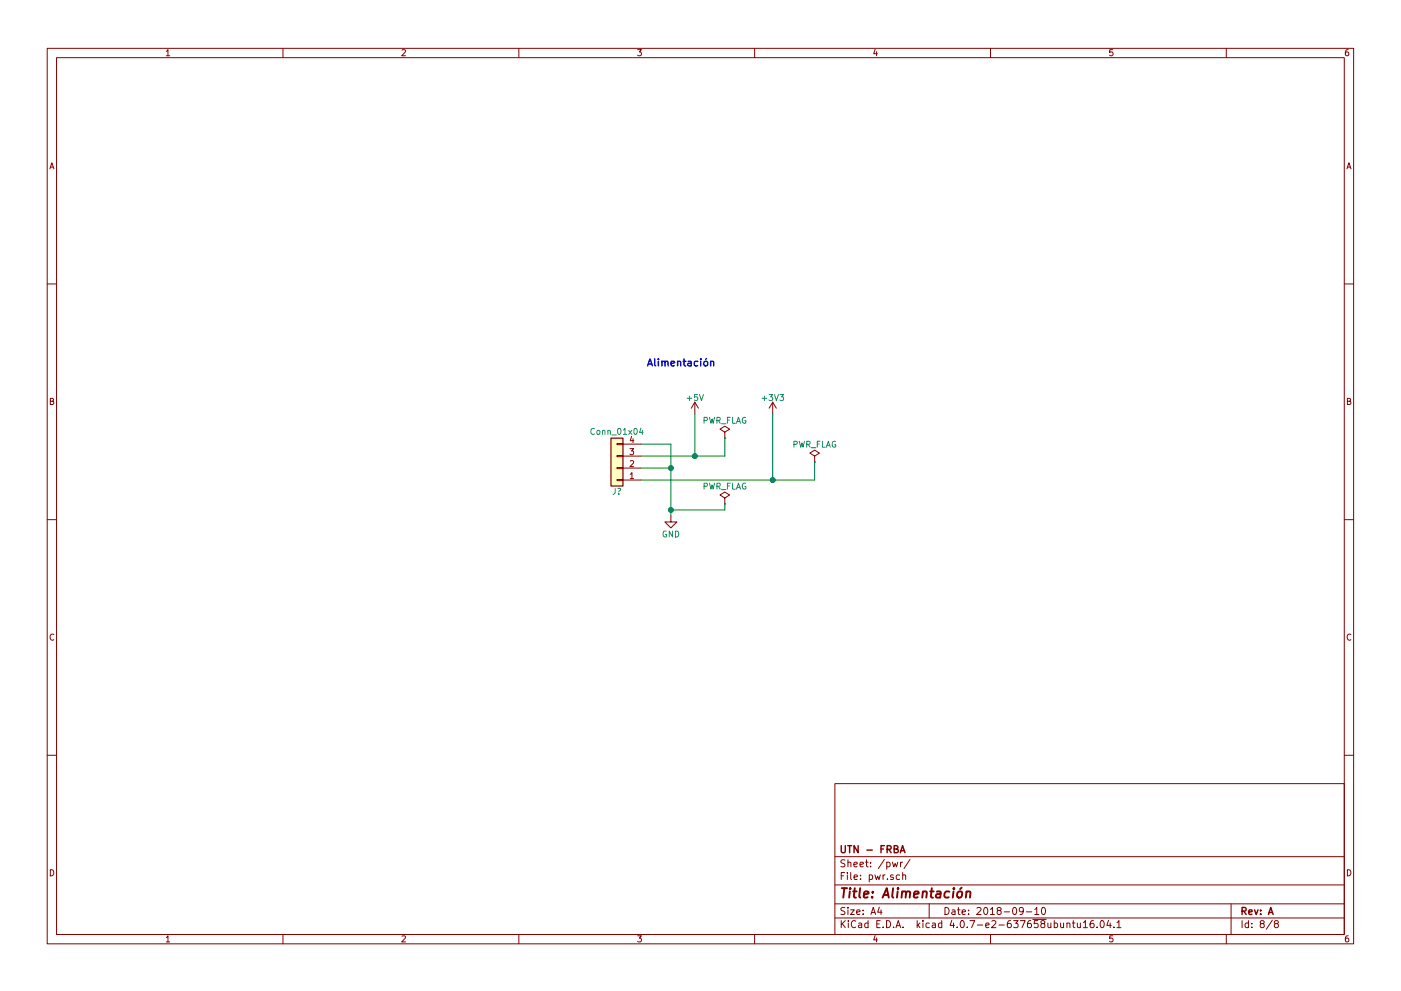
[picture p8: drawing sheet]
EESchema Schematic File Version 2
LIBS:power
LIBS:device
LIBS:switches
LIBS:relays
LIBS:motors
LIBS:transistors
LIBS:conn
LIBS:linear
LIBS:regul
LIBS:74xx
LIBS:cmos4000
LIBS:adc-dac
LIBS:memory
LIBS:xilinx
LIBS:microcontrollers
LIBS:dsp
LIBS:microchip
LIBS:analog_switches
LIBS:motorola
LIBS:texas
LIBS:intel
LIBS:audio
LIBS:interface
LIBS:digital-audio
LIBS:philips
LIBS:display
LIBS:cypress
LIBS:siliconi
LIBS:opto
LIBS:atmel
LIBS:contrib
LIBS:valves
LIBS:dk_RF-Transceiver-Modules
LIBS:acc_mpu6050_gy521_board
LIBS:lpcxpresso_lpc1769_revb
LIBS:gps_em506
LIBS:pbase-cache
EELAYER 25 0
EELAYER END
$Descr A4 11693 8268
encoding utf-8
Sheet 8 8
Title "Alimentación"
Date "2018-09-10"
Rev "A"
Comp "UTN - FRBA"
Comment1 ""
Comment2 ""
Comment3 ""
Comment4 ""
$EndDescr
Text Notes 5400 3050 0    60   ~ 12
Alimentación\n
$Comp
L Conn_01x04 J?
U 1 1
P 5150 3900
F 0 "J?" H 5150 4100 50  0000 C CNN
F 1 "Conn_01x04" H 5150 3600 50  0000 C CNN
F 2 "" H 5150 3900 50  0001 C CNN
F 3 "" H 5150 3900 50  0001 C CNN
	1    5150 3900
	-1   0    0    1   
$EndComp
$Comp
L GND #PWR?
U 1 1
P 5600 4300
F 0 "#PWR?" H 5600 4050 50  0001 C CNN
F 1 "GND" H 5600 4150 50  0000 C CNN
F 2 "" H 5600 4300 50  0001 C CNN
F 3 "" H 5600 4300 50  0001 C CNN
	1    5600 4300
	1    0    0    -1  
$EndComp
$Comp
L +5V #PWR?
U 1 1
P 5800 3450
F 0 "#PWR?" H 5800 3300 50  0001 C CNN
F 1 "+5V" H 5800 3590 50  0000 C CNN
F 2 "" H 5800 3450 50  0001 C CNN
F 3 "" H 5800 3450 50  0001 C CNN
	1    5800 3450
	1    0    0    -1  
$EndComp
$Comp
L +3V3 #PWR?
U 1 1
P 6450 3450
F 0 "#PWR?" H 6450 3300 50  0001 C CNN
F 1 "+3V3" H 6450 3590 50  0000 C CNN
F 2 "" H 6450 3450 50  0001 C CNN
F 3 "" H 6450 3450 50  0001 C CNN
	1    6450 3450
	1    0    0    -1  
$EndComp
$Comp
L PWR_FLAG #FLG?
U 1 1
P 6050 3650
F 0 "#FLG?" H 6050 3725 50  0001 C CNN
F 1 "PWR_FLAG" H 6050 3800 50  0000 C CNN
F 2 "" H 6050 3650 50  0001 C CNN
F 3 "" H 6050 3650 50  0001 C CNN
	1    6050 3650
	1    0    0    -1  
$EndComp
$Comp
L PWR_FLAG #FLG?
U 1 1
P 6800 3850
F 0 "#FLG?" H 6800 3925 50  0001 C CNN
F 1 "PWR_FLAG" H 6800 4000 50  0000 C CNN
F 2 "" H 6800 3850 50  0001 C CNN
F 3 "" H 6800 3850 50  0001 C CNN
	1    6800 3850
	1    0    0    -1  
$EndComp
$Comp
L PWR_FLAG #FLG?
U 1 1
P 6050 4200
F 0 "#FLG?" H 6050 4275 50  0001 C CNN
F 1 "PWR_FLAG" H 6050 4350 50  0000 C CNN
F 2 "" H 6050 4200 50  0001 C CNN
F 3 "" H 6050 4200 50  0001 C CNN
	1    6050 4200
	1    0    0    -1  
$EndComp
Wire Wire Line
	6450 3450 6450 4000
Wire Wire Line
	5800 3800 5800 3450
Wire Wire Line
	6050 3800 6050 3650
Wire Wire Line
	6800 4000 6800 3850
Wire Wire Line
	6050 4250 6050 4200
Wire Wire Line
	5350 3700 5600 3700
Wire Wire Line
	5600 3700 5600 4300
Wire Wire Line
	5350 3900 5600 3900
Connection ~ 5600 3900
Wire Wire Line
	6050 4250 5600 4250
Connection ~ 5600 4250
Wire Wire Line
	5350 3800 6050 3800
Connection ~ 5800 3800
Wire Wire Line
	5350 4000 6800 4000
Connection ~ 6450 4000
$EndSCHEMATC
